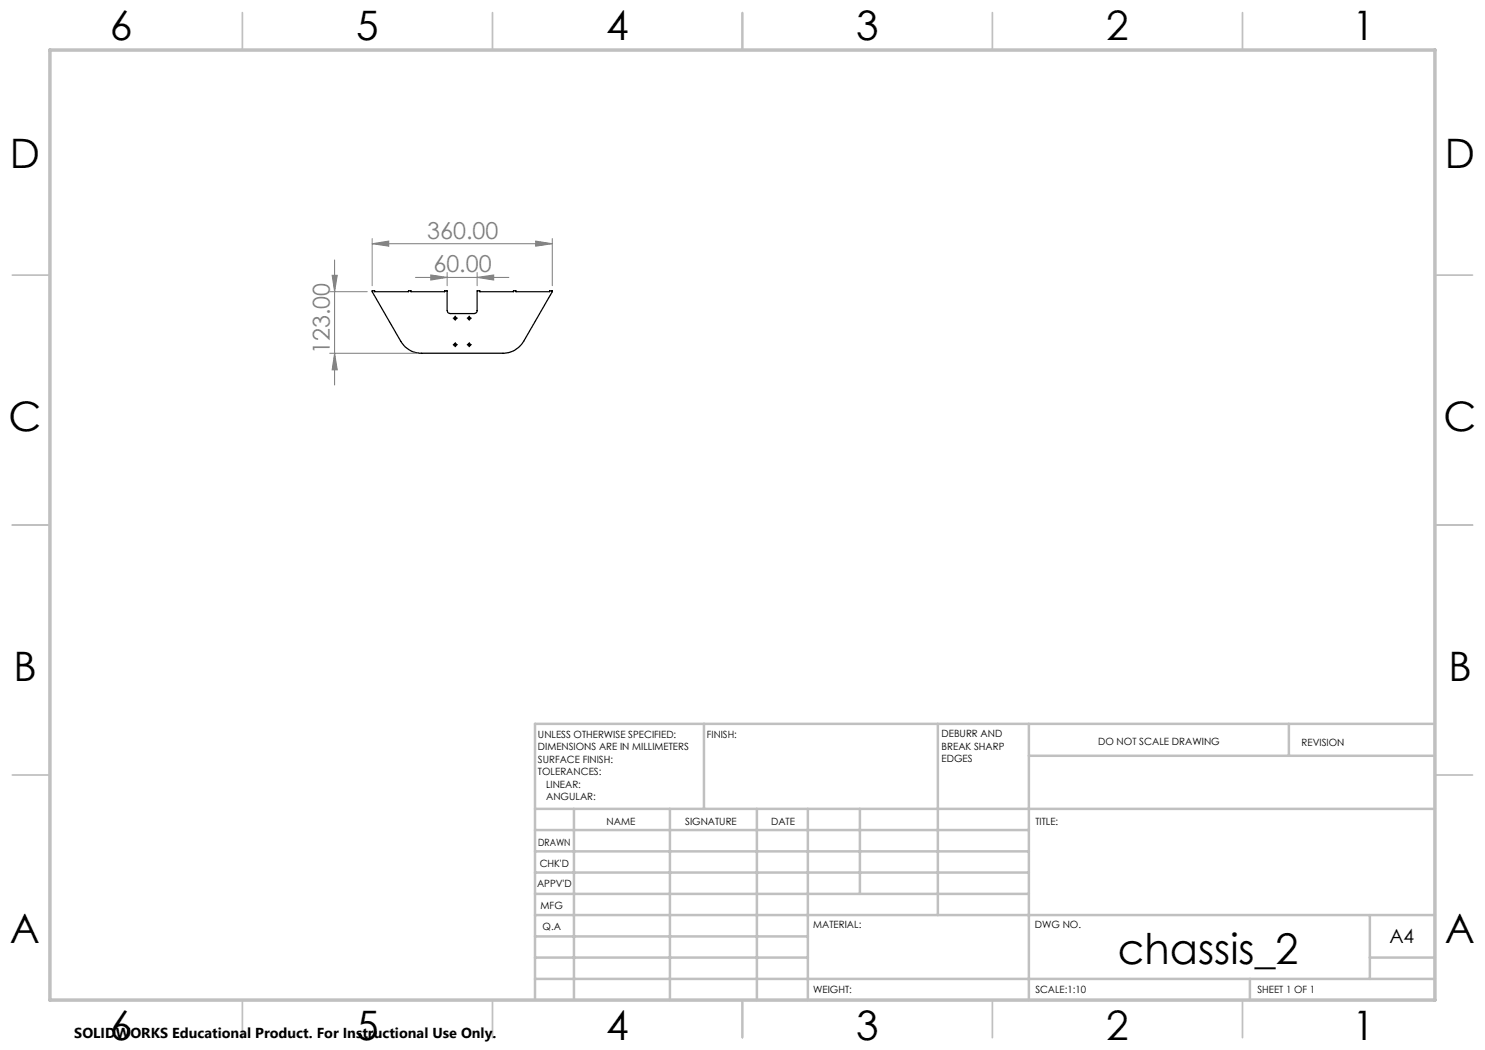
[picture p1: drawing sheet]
<svg xmlns="http://www.w3.org/2000/svg" width="297mm" height="210mm" viewBox="0 0 297 210" stroke-linecap="round" stroke-linejoin="round" font-family="sans-serif">
<g fill="none" stroke="#000" stroke-width=".25">
<path d="M74.4 58.2h.5v.1h6.8v-.1h.5v.1h6.7v-.1h.5v3.9a.6 .6 0 0 0 .6 .6h4.8a.6 .6 0 0 0 .6-.6v-3.9h.6v.1h6.7v-.1h.5v.1h6.7v-.1h.6l-5.8 10.1a4.8 4.8 0 0 1-4.1 2.4h-16.3a4.8 4.8 0 0 1-4.1-2.4z"/>
<circle cx="91" cy="69" r=".25"/>
<circle cx="91" cy="63.6" r=".25"/>
<circle cx="93.9" cy="63.6" r=".25"/>
<circle cx="93.9" cy="69" r=".25"/>
</g>
<g fill="none" stroke="#808080" stroke-width=".2">
<path d="M65.9 58.3h7.5M66.4 55.1h1.1l-.6 3.2zM66.9 52v25M74.4 48.7l3.4-.5v1zM74.4 47.7v9.4M74.4 48.7h36.1M83.1 55.5h18.7M86.1 55l3.3 .5-3.3 .5zM89.4 54.5v2.6M95.4 55.5l3.3-.5v1zM95.4 54.5v2.6M107.1 48.2l3.4 .5-3.4 .5z"/>
<path d="M110.5 47.7v9.4M65.9 70.7h17.4M66.9 70.7l.6 3.3h-1.1z"/>
</g>
<g fill="none" stroke="#000" stroke-width=".2" stroke-dasharray="15.2 1.3 1.3 1.3" stroke-linecap="butt">
<path d="M90.8 68.9h-.2M90.8 63.6h-.2M91.1 68.7v-.3M91.1 69.2v.2M91.1 63.4v-.3M91.1 63.9v.2M91.3 68.9h.3M91.3 63.6h.3M93.6 68.9h-.2M93.6 63.6h-.2M93.9 68.7v-.3M93.9 69.2v.2"/>
<path d="M93.9 63.4v-.3M93.9 63.9v.2M94.1 68.9h.3M94.1 63.6h.3"/>
</g>
<path d="M90.8 69h.5M90.8 63.7h.5M91.1 63.4v.5M91.1 68.7v.5M93.6 69h.5M93.6 63.7h.5M93.8 63.4v.5M93.8 68.7v.5" fill="none" stroke="#000" stroke-width=".2"/>
<g fill="none" stroke="#c0c0c0" stroke-width=".35">
<path d="M48.5 2.5v7.5M98.5 2.5v7.5M148.5 2.5v7.5M198.5 2.5v7.5M248.5 2.5v7.5M2.5 55h7.5M287 55h7.5M2.5 105h7.5M287 105h7.5M2.5 155h7.5M287 155h7.5M48.5 200v7.5"/>
<path d="M98.5 200v7.5M148.5 200v7.5M198.5 200v7.5M248.5 200v7.5"/>
</g>
<g fill="none" stroke="#c0c0c0" stroke-width=".5">
<path d="M140.8 144.8v17M187.6 144.8v38.2M205.8 144.8v55.2M205.8 151.2h81.2M257.8 144.8v6.4M287 144.8h-180v55.2M107 161.8h180M107 178.8h98.8M107 174.5h98.8M107 170.3h98.8M107 166h98.8M114.8 161.8v38.2"/>
<path d="M134 161.8v38.2M151.4 161.8v38.2M161.6 161.8v38.2M172 161.8v17M107 195.8h180M107 191.5h54.6M107 187.3h54.6M107 183h180M250 195.8v4.2M274 191.5h13M274 183v12.8"/>
</g>
<path d="M10 10h277v190h-277z" fill="none" stroke="#c0c0c0" stroke-width=".7"/>
<g fill="#808080">
<path d="M86.1 55l3.3 .5-3.3 .5zM95.4 55.5l3.3-.5v1z"/>
<path d="M66.9 70.7l.6 3.3h-1.1zM66.4 55.1h1.1l-.6 3.2z"/>
<path d="M74.4 48.7l3.4-.5v1zM107.1 48.2l3.4 .5-3.4 .5z"/>
</g>
<text font-size="8.5" x="223.6" y="192.7">chassis_2</text>
<g font-size="8.1">
<text x="22" y="8">6</text>
<text x="71.2" y="8">5</text>
<text x="121.2" y="8">4</text>
<text x="171.2" y="8">3</text>
<text x="221.2" y="8">2</text>
<text x="270.5" y="8">1</text>
<text x="2" y="33.6">D</text>
<text x="289" y="33.6">D</text>
<text x="1.7" y="86.1">C</text>
<text x="288.7" y="86.1">C</text>
<text x="2.7" y="136.1">B</text>
<text x="289.7" y="136.1">B</text>
<text x="2" y="188.6">A</text>
<text x="289" y="188.6">A</text>
<text x="22" y="208">6</text>
<text x="71.2" y="208">5</text>
<text x="121.2" y="208">4</text>
<text x="171.2" y="208">3</text>
<text x="221.2" y="208">2</text>
<text x="270.5" y="208">1</text>
</g>
<g font-size="4.7" fill="#808080">
<text x="85.4" y="47.7">360.00</text>
<text x="86.7" y="54.5">60.00</text>
<text x="65.9" y="70.8" transform="rotate(-90 65.9 70.8)">123.00</text>
</g>
<text font-size="3.9" x="277.9" y="188.5">A4</text>
<text font-size="2.9" x="14.9" y="207.6">SOLIDWORKS Educational Product. For Instructional Use Only.</text>
<g font-size="2">
<text x="107.6" y="147.6">UNLESS OTHERWISE SPECIFIED:</text>
<text x="141.4" y="147.6">FINISH:</text>
<text x="188.3" y="147.5">DEBURR AND</text>
<text x="188.3" y="150">BREAK SHARP</text>
<text x="219.6" y="149">DO NOT SCALE DRAWING</text>
<text x="260.3" y="149.2">REVISION</text>
<text x="107.6" y="150.1">DIMENSIONS ARE IN MILLIMETERS</text>
<text x="107.6" y="152.6">SURFACE FINISH:</text>
<text x="107.6" y="155.1">TOLERANCES:</text>
<text x="188.3" y="152.5">EDGES</text>
<text x="109.2" y="157.6">LINEAR:</text>
<text x="109.2" y="160.1">ANGULAR:</text>
<text x="121.3" y="165">NAME</text>
<text x="137" y="164.9">SIGNATURE</text>
<text x="154.2" y="164.9">DATE</text>
<text x="207.1" y="164.9">TITLE:</text>
<text x="107.6" y="169.1">DRAWN</text>
<text x="107.9" y="173.3">CHK'D</text>
<text x="107.4" y="177.4">APPV'D</text>
<text x="108.1" y="181.8">MFG</text>
<text x="108.5" y="186">Q.A</text>
<text x="162.6" y="185.5">MATERIAL:</text>
<text x="207" y="185.5">DWG NO.</text>
<text x="162.6" y="198.5">WEIGHT:</text>
<text x="207.1" y="198.6">SCALE:1:10</text>
<text x="251.5" y="198.6">SHEET 1 OF 1</text>
</g>
</svg>
